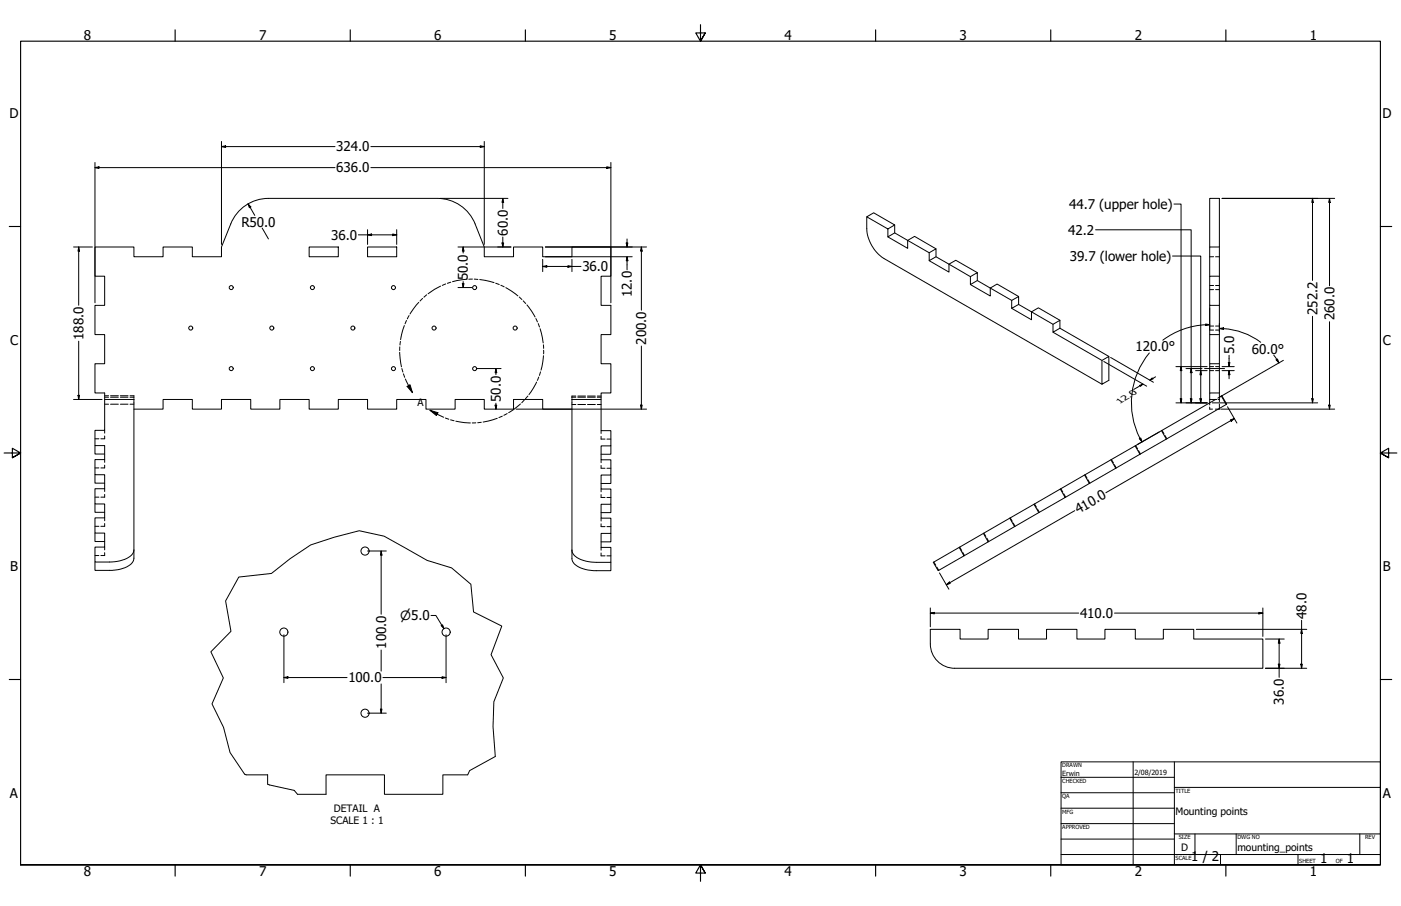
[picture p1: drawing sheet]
<svg xmlns="http://www.w3.org/2000/svg" width="864mm" height="559mm" viewBox="0 0 864 559" stroke-linecap="round" stroke-linejoin="round" font-family="sans-serif">
<!-- layer: Hidden (ANSI) -->
<g fill="none" stroke="#000" stroke-width=".62">
<path d="M746 158h2M749 158h3M746 176h2M746 179h2M749 176h3M749 179h3M746 201h2M746 204h2M749 201h3M749 204h3M746 226h2M746 229h2"/>
<path d="M749 226h3M749 229h3M65 249h2M65 245h2M65 244h2M68 249h5M68 245h5M68 244h5M74 249h5M74 245h5M74 244h5M80 249h3"/>
<path d="M80 245h3M80 244h3M83 245h.1M83 246h.1M353 245h.1M353 246h.1M353 249h2M353 245h2M355 244l-2 1M356 244h5M356 249h5M356 245h5"/>
<path d="M362 244h5M362 249h5M362 245h5M368 244h3M368 249h3M368 245h3M746 251v1h1M746 248v2M749 252h2M749 246h1M751 246h1M752 245v3"/>
<path d="M752 249v3M59 271h2M65 265v2M65 269v2h-3M371 266v1M371 269v2h2M374 271h3M700 275l1 2M702 278l1 2M716 265l1 3M718 269l1 2M59 289h2"/>
<path d="M65 283v2M65 287v2h-3M371 284v1M371 287v2h2M374 289h3M669 293l1 2M671 296l1 2M685 283l1 2M687 287l1 2M59 307h2M65 301v2M65 305v2h-3"/>
<path d="M65 319v2M371 305v2h2M371 302v1M371 320v1M374 307h3M623 319l1 3M638 311l1 2M640 314l1 2M654 301l1 3M656 305l1 2M59 325h2M65 323v2h-3"/>
<path d="M65 337v2M371 323v2h2M371 338v1M374 325h3M592 337l1 3M606 329l2 2M608 332l1 2M625 323l1 2M59 343h2M65 341v2h-3M371 341v2h2M374 343h3"/>
<path d="M576 347l1 2M577 350l2 2M593 341l2 2"/>
</g>
<!-- layer: Visible (ANSI) -->
<g fill="none" stroke="#000" stroke-width=".62">
<path d="M142 138l-5 14v6h-18v-6h-18v6h-18v-6h-24v18h6v18h-6v18h6v18h-6v18h6v4M142 138a25 25 0 0 1 23-16h105a25 25 0 0 1 23 16M293 138l6 14v6h18v-6h18v6h18v-6h24v18h-6v18h6v18h-6v18h6v18h-6v4h-18v98a9 9 0 0 0 8 7l5 1h11v-5M534 134l5-3 12 8-4 2zM534 134v7a24 24 0 0 0 11 18l134 78M551 139v5M191 152h18v6h-18zM227 152h18v6h-18zM547 141v5l4-2 22 12 4-3v5M547 146l12 7v-5l5-2 13 7M573 156v5l4-3 21 13 4-3v5M746 152v-30h6v123l1-1"/>
<path d="M752 152h-6v18M573 161l12 7v-5l4-2 13 7M598 171v5l4-3 22 12 4-2v5M598 176l12 7v-5l5-3 13 8M752 170h-6v18h6M624 185v5l4-2 21 12 4-2v4M624 190l12 7v-5l4-2 13 8M746 188v18M649 200v5l4-3 31 18M649 205l30 17 5-2v15l-5 2v-15M752 206h-6v18M752 224h-6v18"/>
<path d="M65 246h18v98a9 9 0 0 1-9 7l-5 1h-10v-5M65 246v19h-6v10h6v8h-6v10h6v8h-6v10h6v8h-6v10h6v8h-6v10h9a17 17 0 0 0 14-6l1-2M83 252h18v-6h18v6h18v-6h18v6h18v-6h18v6h18v-6h18v6h18v-6h18v6h18v-6h18v6h18v-6h18v6h18M371 246v20h6v9h-6v9h6v9h-6v9h6v9h-6v9h6v9h-6v9h6v9h-9a17 17 0 0 1-15-6v-2M746 246v2M752 242h-6v4h3l-174 101 3 5 16-9-3-5M752 252h-1M753 244l3 5-37 22M753 244l3 5M59 275v5h6M377 275v5h-6M700 275l3 5-15 9"/>
<path d="M716 266l3 5-16 9M59 293v5h6M377 293v5h-6M669 293l3 5-15 9M685 284l3 5-16 9M59 311v5h6M377 311v5h-6M622 320l3 5-16 9M640 316l-15 9M654 302l3 5-17 9-3-5M59 329v5h6M377 329v5h-6"/>
<path d="M606 329l3 5-15 9M573 388h19v6h17v-6h19v6h17v-6h19v6h17v-6h19v6h17v-6h19v6h42v18h-190a15 15 0 0 1-15-15zM152 478h13v6M288 478h-15v12h-36v-12h-36v12h-18"/>
<circle cx="143" cy="177" r="1.2"/>
<circle cx="193" cy="177" r="1.2"/>
<circle cx="243" cy="177" r="1.2"/>
<circle cx="293" cy="177" r="1.2"/>
<circle cx="118" cy="202" r="1.2"/>
<circle cx="168" cy="202" r="1.2"/>
<circle cx="218" cy="202" r="1.2"/>
<circle cx="268" cy="202" r="1.2"/>
<circle cx="318" cy="202" r="1.2"/>
<circle cx="143" cy="227" r="1.2"/>
<circle cx="193" cy="227" r="1.2"/>
<circle cx="243" cy="227" r="1.2"/>
<circle cx="293" cy="227" r="1.2"/>
<circle cx="225" cy="340" r="2.5"/>
<circle cx="175" cy="390" r="2.5"/>
<circle cx="275" cy="390" r="2.5"/>
<circle cx="225" cy="440" r="2.5"/>
</g>
<!-- layer: Break Line (ANSI) -->
<path d="M152 478l-1-1-9-13-4-15-7-15 7-16-8-16 12-13-3-18 8-15 20-2 12-9 13-9 14-5 15-4 16 4 26 15 15 4 12 10 2 17 17 9-6 18 7 14-6 15v15l1 19-16 8-1 3M165 484l16 3 2 3" fill="none" stroke="#000" stroke-width=".62"/>
<!-- layer: Detail Boundary (ANSI) -->
<g fill="none" stroke="#000" stroke-width=".62">
<path d="M272 176l-8 5M275 175l-2 1M278 174l-2 1M288 172l-9 2M291 172h-2M292 172h3M296 172l9 2M306 175l2 1M309 176l2 1M312 177l7 5M251 198l-1 2M252 195l-1 2"/>
<path d="M258 186l-5 8M260 184l-1 2M263 182l-2 1M320 183l2 2M323 186l1 1M325 188l5 8M330 196l1 3M332 200l1 2M246 217l1 9M246 214v2M247 211v2M249 201l-2 8"/>
<path d="M333 203l2 9M335 213v2M335 219l-1 9M335 216v2M248 227v2M249 231v2M250 234l4 8M251 238l2-1 1 5zM331 236l-5 7M332 233l-1 2M333 229l-1 3M265 253l5 2-1 1z"/>
<path d="M265 253l8 4M275 258l2 1M278 259l2 1M281 260l9 1M307 258l-9 2M310 257l-2 1M313 255l-2 1M321 249l-7 6M323 247l-1 1M325 244l-1 2M293 261h-2M297 260l-3 1"/>
</g>
<g fill="#000">
<path d="M251 238l2-1 1 5z" fill-rule="evenodd"/>
<path d="M265 253l5 2-1 1z" fill-rule="evenodd"/>
</g>
<!-- layer: Border (ANSI) -->
<g fill="none" stroke="#000" stroke-width=".7">
<path d="M108 18v7M216 18v7M324 18v7M432 15v10l-3-5h6l-3 5 3-5M540 18v7M648 18v7M756 18v7M6 140h7M851 140h7M3 279h10l-5-3v6l5-3-5 3M861 279h-10l5-3v6l-5-3 5 3M6 419h7"/>
<path d="M851 419h7M13 533v-508h838v508h-838h838M108 533v7M216 533v7M324 533v7M435 538l-3-5 3 5h-6l3-5v11M540 533v7M648 533v7M756 533v7"/>
</g>
<!-- layer: Title (ANSI) -->
<g fill="none" stroke="#000" stroke-width=".62">
<path d="M654 470h197v63h-197zM654 479h70M698 470v63M724 470v63M654 489h70M654 498h70M724 486h127M654 508h70M654 518h70M724 514h127M737 514v13M762 514v13"/>
<path d="M838 514v13M654 527h197M752 527v6M800 527v6"/>
</g>
<!-- layer: Dimension (ANSI) -->
<g fill="none" stroke="#000" stroke-width=".62">
<path d="M137 90h2v1zM137 90h70M137 87v64M229 90h70M296 90h3l-3 1zM299 87v64M59 103h2v1zM59 103h148M59 100v87M229 103h148M374 103h3l-3 1zM377 100v87"/>
<path d="M153 126l2 2h-1zM153 126l4 7M271 122h42M310 122v3h-1zM310 122v7M724 126h4v122M753 122h70M809 122l1 3h-1zM809 122v51M820 122v3h-1zM820 122v54M45 152h12"/>
<path d="M49 152v3h-1zM49 152v36M162 141l3 6M221 145h24M227 145l2-1v1zM227 142v9M242 144l3 1h-3zM245 142v9M282 152h33M285 152l1 3h-1zM285 152v4M309 150h1v2z"/>
<path d="M310 146v6M335 160v8M336 152h63M336 158h54M353 160v8M386 150h1v2zM387 158v3h-1zM387 147v5M387 158v8M395 152l1 3h-1zM395 152v39M675 142h59v106"/>
<path d="M723 158h17v90M282 177h9M285 175h1l-1 2zM285 174v3M335 164h2v1zM335 164h23M350 164h3l-3 1zM743 200h3l-3 1zM746 190v13M752 199v6M809 195v53M820 198v54"/>
<path d="M49 210v36M395 213v39M709 218a48 48 0 0 0-6 52M743 200a48 48 0 0 0-26 10M746 200h-3M752 203l2-1v1zM752 203h2M754 203a42 42 0 0 1 23 8M758 219v7M785 219l3 5M294 227h15M306 227v3h-1z"/>
<path d="M306 227v4M680 223l27 15M685 220l26 16M702 238l3-1-2 1zM705 237l-6 3M709 234l1-1 1 1zM712 232l-3 2M725 226h19M728 226v3zM731 227h10M734 227l1 3h-1zM737 229h7"/>
<path d="M740 229l1 2h-1zM753 226h8M753 229h8M757 224h1v2zM758 229v2h-1zM758 229v5M787 222v-1l1 3zM791 222l-40 24M45 246h18M48 244h1v2zM305 250h1v2zM306 249v3"/>
<path d="M318 252h81M395 250h1l-1 2zM725 248h19M728 246v2zM734 246h1l-1 2zM740 246h1l-1 2zM747 248h65M753 252h70M757 251l5 10M758 259l3-1-2 2zM761 258l-79 46M809 246h1l-1 2z"/>
<path d="M819 250h1v2zM702 271l1-1 1 3zM703 270l1 3M715 266l-14 8M662 315l-79 46M227 340h11M235 340v2zM235 340v39M579 353l6 10M266 380h3l5 8M573 378h3v1zM573 378h92"/>
<path d="M573 375v12M583 361l2-2 1 1zM687 378h91M776 378h2l-2 1zM778 375v18M175 391v30M272 386l1-1 1 3zM275 391v30M737 388h68M780 394h12M788 394l1 3h-1zM788 394v24"/>
<path d="M802 388l1 3h-1zM802 383v29M175 418l2-1v1zM175 418h39M235 401v13M236 418h39M272 417l3 1h-3zM780 412h25M788 410h1l-1 2zM802 410h1l-1 2zM227 440h11M235 437v3z"/>
<path d="M235 422v18"/>
</g>
<g fill="#000">
<path d="M137 90h2v1z" fill-rule="evenodd"/>
<path d="M296 90h3l-3 1z" fill-rule="evenodd"/>
<path d="M59 103h2v1z" fill-rule="evenodd"/>
<path d="M374 103h3l-3 1z" fill-rule="evenodd"/>
<path d="M153 126l2 2h-1z" fill-rule="evenodd"/>
<path d="M310 122v3h-1z" fill-rule="evenodd"/>
<path d="M809 122l1 3h-1z" fill-rule="evenodd"/>
<path d="M820 122v3h-1z" fill-rule="evenodd"/>
<path d="M49 152v3h-1z" fill-rule="evenodd"/>
<path d="M227 145l2-1v1z" fill-rule="evenodd"/>
<path d="M242 144l3 1h-3z" fill-rule="evenodd"/>
<path d="M285 152l1 3h-1z" fill-rule="evenodd"/>
<path d="M309 150h1v2z" fill-rule="evenodd"/>
<path d="M386 150h1v2z" fill-rule="evenodd"/>
<path d="M395 152l1 3h-1z" fill-rule="evenodd"/>
<path d="M285 175h1l-1 2z" fill-rule="evenodd"/>
<path d="M335 164h2v1z" fill-rule="evenodd"/>
<path d="M350 164h3l-3 1z" fill-rule="evenodd"/>
<path d="M387 158v3h-1z" fill-rule="evenodd"/>
<path d="M743 200h3l-3 1z" fill-rule="evenodd"/>
<path d="M752 203l2-1v1z" fill-rule="evenodd"/>
<path d="M306 227v3h-1z" fill-rule="evenodd"/>
<path d="M702 238l3-1-2 1z" fill-rule="evenodd"/>
<path d="M709 234l1-1 1 1z" fill-rule="evenodd"/>
<path d="M728 226v3z" fill-rule="evenodd"/>
<path d="M734 227l1 3h-1z" fill-rule="evenodd"/>
<path d="M740 229l1 2h-1z" fill-rule="evenodd"/>
<path d="M757 224h1v2z" fill-rule="evenodd"/>
<path d="M758 229v2h-1z" fill-rule="evenodd"/>
<path d="M787 222v-1l1 3z" fill-rule="evenodd"/>
<path d="M48 244h1v2z" fill-rule="evenodd"/>
<path d="M305 250h1v2z" fill-rule="evenodd"/>
<path d="M395 250h1l-1 2z" fill-rule="evenodd"/>
<path d="M728 246v2z" fill-rule="evenodd"/>
<path d="M734 246h1l-1 2z" fill-rule="evenodd"/>
<path d="M740 246h1l-1 2z" fill-rule="evenodd"/>
<path d="M758 259l3-1-2 2z" fill-rule="evenodd"/>
<path d="M809 246h1l-1 2z" fill-rule="evenodd"/>
<path d="M819 250h1v2z" fill-rule="evenodd"/>
<path d="M702 271l1-1 1 3z" fill-rule="evenodd"/>
<path d="M235 340v2z" fill-rule="evenodd"/>
<path d="M583 361l2-2 1 1z" fill-rule="evenodd"/>
<path d="M573 378h3v1z" fill-rule="evenodd"/>
<path d="M776 378h2l-2 1z" fill-rule="evenodd"/>
<path d="M272 386l1-1 1 3z" fill-rule="evenodd"/>
<path d="M788 394l1 3h-1z" fill-rule="evenodd"/>
<path d="M802 388l1 3h-1z" fill-rule="evenodd"/>
<path d="M175 418l2-1v1z" fill-rule="evenodd"/>
<path d="M272 417l3 1h-3z" fill-rule="evenodd"/>
<path d="M788 410h1l-1 2z" fill-rule="evenodd"/>
<path d="M802 410h1l-1 2z" fill-rule="evenodd"/>
<path d="M235 437v3z" fill-rule="evenodd"/>
</g>
<!-- layer: Centerline (ANSI) -->
<path d="M743 227h12" fill="none" stroke="#000" stroke-width=".62"/>
<g font-size="8.3">
<text x="52" y="24">8</text>
<text x="160" y="24">7</text>
<text x="268" y="24">6</text>
<text x="376" y="24">5</text>
<text x="484" y="24">4</text>
<text x="592" y="24">3</text>
<text x="699" y="24">2</text>
<text x="807" y="24">1</text>
<text x="6" y="73">D</text>
<text x="852" y="73">D</text>
<text x="207" y="93">324.0</text>
<text x="207" y="106">636.0</text>
<text x="659" y="129">44.7 (upper hole)</text>
<text x="149" y="140">R50.0</text>
<text x="204" y="148">36.0</text>
<text x="313" y="145" transform="rotate(-90 313 145)">60.0</text>
<text x="658" y="145">42.2</text>
<text x="659" y="161">39.7 (lower hole)</text>
<text x="359" y="167">36.0</text>
<text x="288" y="173" transform="rotate(-90 288 173)">50.0</text>
<text x="390" y="183" transform="rotate(-90 390 183)">12.0</text>
<text x="812" y="194" transform="rotate(-90 812 194)">252.2</text>
<text x="823" y="198" transform="rotate(-90 823 198)">260.0</text>
<text x="52" y="210" transform="rotate(-90 52 210)">188.0</text>
<text x="6" y="213">C</text>
<text x="398" y="213" transform="rotate(-90 398 213)">200.0</text>
<text x="852" y="213">C</text>
<text x="700" y="217">120.0°</text>
<text x="761" y="218" transform="rotate(-90 761 218)">5.0</text>
<text x="772" y="218">60.0°</text>
<text x="309" y="248" transform="rotate(-90 309 248)">50.0</text>
<text x="665" y="317" transform="rotate(-30 665 317)">410.0</text>
<text x="6" y="352">B</text>
<text x="852" y="352">B</text>
<text x="666" y="381">410.0</text>
<text x="805" y="382" transform="rotate(-90 805 382)">48.0</text>
<text x="238" y="400" transform="rotate(-90 238 400)">100.0</text>
<text x="215" y="421">100.0</text>
<text x="791" y="435" transform="rotate(-90 791 435)">36.0</text>
<text x="6" y="492">A</text>
<text x="852" y="492">A</text>
<text x="734" y="531">1 / 2</text>
<text x="814" y="533">1</text>
<text x="830" y="533">1</text>
<text x="52" y="540">8</text>
<text x="160" y="540">7</text>
<text x="268" y="540">6</text>
<text x="376" y="540">5</text>
<text x="484" y="540">4</text>
<text x="592" y="540">3</text>
<text x="699" y="540">2</text>
<text x="807" y="540">1</text>
</g>
<text font-size="7.9" x="247" y="382">⌀5.0</text>
<g font-size="6.3">
<text x="257" y="250">A</text>
<text x="206" y="501">DETAIL A</text>
<text x="725" y="503">Mounting points</text>
<text x="204" y="509">SCALE 1 : 1</text>
<text x="728" y="525">D</text>
<text x="763" y="525">mounting_points</text>
</g>
<text font-size="5.2" x="690" y="249" transform="rotate(-30 690 249)">12.0</text>
<g font-size="4.4">
<text x="655" y="479">Erwin</text>
<text x="699" y="478">2/08/2019</text>
</g>
<g font-size="3.5">
<text x="655" y="473">DRAWN</text>
<text x="655" y="483">CHECKED</text>
<text x="725" y="489">TITLE</text>
<text x="655" y="492">QA</text>
<text x="655" y="502">MFG</text>
<text x="655" y="511">APPROVED</text>
<text x="727" y="518">SIZE</text>
<text x="763" y="518">DWG NO</text>
<text x="841" y="518">REV</text>
<text x="725" y="530">SCALE</text>
<text x="801" y="533">SHEET</text>
<text x="823" y="533">OF</text>
</g>
</svg>
